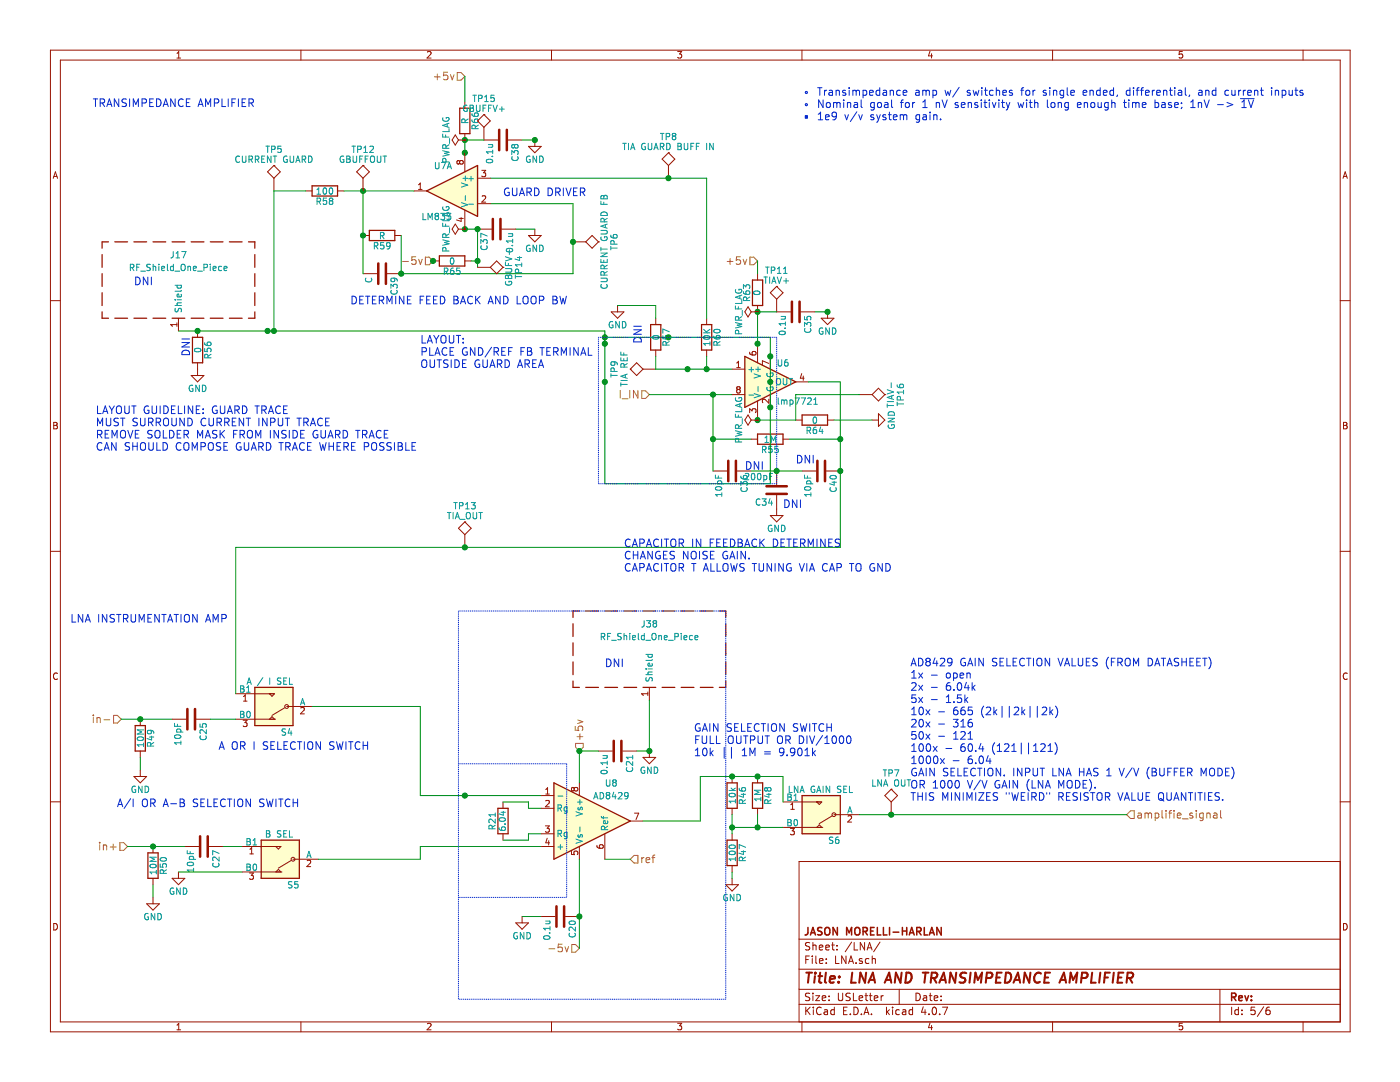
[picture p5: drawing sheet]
EESchema Schematic File Version 2
LIBS:power
LIBS:device
LIBS:transistors
LIBS:conn
LIBS:linear
LIBS:regul
LIBS:74xx
LIBS:cmos4000
LIBS:adc-dac
LIBS:memory
LIBS:xilinx
LIBS:microcontrollers
LIBS:dsp
LIBS:microchip
LIBS:analog_switches
LIBS:motorola
LIBS:texas
LIBS:intel
LIBS:audio
LIBS:interface
LIBS:digital-audio
LIBS:philips
LIBS:display
LIBS:cypress
LIBS:siliconi
LIBS:opto
LIBS:atmel
LIBS:contrib
LIBS:valves
LIBS:ada2200
LIBS:LIA-cache
EELAYER 25 0
EELAYER END
$Descr USLetter 11000 8500
encoding utf-8
Sheet 5 6
Title "LNA AND TRANSIMPEDANCE AMPLIFIER"
Date ""
Rev ""
Comp "JASON MORELLI-HARLAN"
Comment1 ""
Comment2 ""
Comment3 ""
Comment4 ""
$EndDescr
$Comp
L AD8429 U8
U 1 1
P 4650 6450
F 0 "U8" H 4800 6750 50  0000 C CNN
F 1 "AD8429" H 4800 6650 50  0000 C CNN
F 2 "Housings_SOIC:SOIC-8_3.9x4.9mm_Pitch1.27mm" H 4350 6450 50  0001 C CNN
F 3 "" H 5000 6050 50  0001 C CNN
	1    4650 6450
	1    0    0    -1  
$EndComp
$Comp
L GND #PWR073
U 1 1
P 4100 7200
F 0 "#PWR073" H 4100 6950 50  0001 C CNN
F 1 "GND" H 4100 7050 50  0000 C CNN
F 2 "" H 4100 7200 50  0001 C CNN
F 3 "" H 4100 7200 50  0001 C CNN
	1    4100 7200
	1    0    0    -1  
$EndComp
$Comp
L GND #PWR074
U 1 1
P 5100 5900
F 0 "#PWR074" H 5100 5650 50  0001 C CNN
F 1 "GND" H 5100 5750 50  0000 C CNN
F 2 "" H 5100 5900 50  0001 C CNN
F 3 "" H 5100 5900 50  0001 C CNN
	1    5100 5900
	1    0    0    -1  
$EndComp
$Comp
L C C21
U 1 1
P 4850 5900
F 0 "C21" H 4875 6000 50  0000 L CNN
F 1 "0.1u" H 4875 5800 50  0000 L CNN
F 2 "Capacitors_SMD:C_0805" H 4888 5750 50  0001 C CNN
F 3 "" H 4850 5900 50  0001 C CNN
	1    4850 5900
	0    1    1    0   
$EndComp
$Comp
L C C20
U 1 1
P 4400 7200
F 0 "C20" H 4425 7300 50  0000 L CNN
F 1 "0.1u" H 4425 7100 50  0000 L CNN
F 2 "Capacitors_SMD:C_0805" H 4438 7050 50  0001 C CNN
F 3 "" H 4400 7200 50  0001 C CNN
	1    4400 7200
	0    1    1    0   
$EndComp
Text Notes 550  4900 0    60   ~ 0
LNA INSTRUMENTATION AMP
Text HLabel 950  5650 0    60   Input ~ 0
in-
Text HLabel 1000 6650 0    60   Input ~ 0
in+
Text HLabel 4950 6750 2    60   Input ~ 0
ref
Text HLabel 8850 6400 2    60   Input ~ 0
amplifie_signal
Text HLabel 4550 7450 0    60   Input ~ 0
-5v
Text HLabel 4550 5900 1    60   Input ~ 0
+5v
Text Notes 6250 1050 0    60   ~ 0
	◦	Transimpedance amp w/ switches for single ended, differential, and current inputs\n	◦	Nominal goal for 1 nV sensitivity with long enough time base; 1nV -> ~1V\n	▪	1e9 v/v system gain.\n\n
$Comp
L R R21
U 1 1
P 3950 6450
F 0 "R21" V 4030 6450 50  0000 C CNN
F 1 "6.04" V 3950 6450 50  0000 C CNN
F 2 "Resistors_SMD:R_0805" V 3880 6450 50  0001 C CNN
F 3 "" H 3950 6450 50  0001 C CNN
	1    3950 6450
	-1   0    0    1   
$EndComp
Text Notes 7150 6300 0    60   ~ 0
AD8429 GAIN SELECTION VALUES (FROM DATASHEET)\n1x - open\n2x - 6.04k\n5x - 1.5k\n10x - 665 (2k||2k||2k)\n20x - 316\n50x - 121\n100x - 60.4 (121||121)\n1000x - 6.04\nGAIN SELECTION. INPUT LNA HAS 1 V/V (BUFFER MODE)\nOR 1000 V/V GAIN (LNA MODE).\nTHIS MINIMIZES "WEIRD" RESISTOR VALUE QUANTITIES.
Text HLabel 5100 3100 0    60   Input ~ 0
I_IN
Text Notes 2000 850  2    60   ~ 0
TRANSIMPEDANCE AMPLIFIER
$Comp
L GND #PWR075
U 1 1
P 1400 6850
F 0 "#PWR075" H 1400 6600 50  0001 C CNN
F 1 "GND" H 1400 6700 50  0000 C CNN
F 2 "" H 1400 6850 50  0001 C CNN
F 3 "" H 1400 6850 50  0001 C CNN
	1    1400 6850
	1    0    0    -1  
$EndComp
Text Notes 2900 5900 2    60   ~ 0
A OR I SELECTION SWITCH
Text Notes 2350 6350 2    60   ~ 0
A/I OR A-B SELECTION SWITCH
$Comp
L RF_Shield_One_Piece J38
U 1 1
P 5100 5100
F 0 "J38" H 5100 5300 50  0000 C CNN
F 1 "RF_Shield_One_Piece" H 5100 5200 50  0000 C CNN
F 2 "footprints:SMS-201" H 5100 5000 50  0001 C CNN
F 3 "" H 5100 5000 50  0001 C CNN
	1    5100 5100
	1    0    0    -1  
$EndComp
Text Notes 5450 5950 0    60   ~ 0
GAIN SELECTION SWITCH\nFULL OUTPUT OR DIV/1000\n10k || 1M = 9.901k
$Comp
L R R46
U 1 1
P 5750 6250
F 0 "R46" V 5830 6250 50  0000 C CNN
F 1 "10k" V 5750 6250 50  0000 C CNN
F 2 "" V 5680 6250 50  0001 C CNN
F 3 "" H 5750 6250 50  0001 C CNN
	1    5750 6250
	1    0    0    -1  
$EndComp
$Comp
L R R47
U 1 1
P 5750 6700
F 0 "R47" V 5830 6700 50  0000 C CNN
F 1 "100" V 5750 6700 50  0000 C CNN
F 2 "" V 5680 6700 50  0001 C CNN
F 3 "" H 5750 6700 50  0001 C CNN
	1    5750 6700
	1    0    0    -1  
$EndComp
$Comp
L GND #PWR076
U 1 1
P 5750 6900
F 0 "#PWR076" H 5750 6650 50  0001 C CNN
F 1 "GND" H 5750 6750 50  0000 C CNN
F 2 "" H 5750 6900 50  0001 C CNN
F 3 "" H 5750 6900 50  0001 C CNN
	1    5750 6900
	1    0    0    -1  
$EndComp
$Comp
L R R48
U 1 1
P 5950 6250
F 0 "R48" V 6030 6250 50  0000 C CNN
F 1 "1M" V 5950 6250 50  0000 C CNN
F 2 "" V 5880 6250 50  0001 C CNN
F 3 "" H 5950 6250 50  0001 C CNN
	1    5950 6250
	1    0    0    -1  
$EndComp
$Comp
L R R49
U 1 1
P 1100 5800
F 0 "R49" V 1180 5800 50  0000 C CNN
F 1 "10M" V 1100 5800 50  0000 C CNN
F 2 "" V 1030 5800 50  0001 C CNN
F 3 "" H 1100 5800 50  0001 C CNN
	1    1100 5800
	1    0    0    -1  
$EndComp
$Comp
L R R50
U 1 1
P 1200 6800
F 0 "R50" V 1280 6800 50  0000 C CNN
F 1 "10M" V 1200 6800 50  0000 C CNN
F 2 "" V 1130 6800 50  0001 C CNN
F 3 "" H 1200 6800 50  0001 C CNN
	1    1200 6800
	1    0    0    -1  
$EndComp
$Comp
L GND #PWR077
U 1 1
P 1100 6050
F 0 "#PWR077" H 1100 5800 50  0001 C CNN
F 1 "GND" H 1100 5900 50  0000 C CNN
F 2 "" H 1100 6050 50  0001 C CNN
F 3 "" H 1100 6050 50  0001 C CNN
	1    1100 6050
	1    0    0    -1  
$EndComp
$Comp
L GND #PWR078
U 1 1
P 1200 7050
F 0 "#PWR078" H 1200 6800 50  0001 C CNN
F 1 "GND" H 1200 6900 50  0000 C CNN
F 2 "" H 1200 7050 50  0001 C CNN
F 3 "" H 1200 7050 50  0001 C CNN
	1    1200 7050
	1    0    0    -1  
$EndComp
$Comp
L C C25
U 1 1
P 1500 5650
F 0 "C25" H 1525 5750 50  0000 L CNN
F 1 "10pF" H 1525 5550 50  0000 L CNN
F 2 "" H 1538 5500 50  0001 C CNN
F 3 "" H 1500 5650 50  0001 C CNN
	1    1500 5650
	0    1    1    0   
$EndComp
$Comp
L C C27
U 1 1
P 1600 6650
F 0 "C27" H 1625 6750 50  0000 L CNN
F 1 "10pF" H 1625 6550 50  0000 L CNN
F 2 "" H 1638 6500 50  0001 C CNN
F 3 "" H 1600 6650 50  0001 C CNN
	1    1600 6650
	0    1    1    0   
$EndComp
$Comp
L SPDT S4
U 1 1
P 2150 5550
F 0 "S4" H 2000 5350 50  0000 L CNN
F 1 "A / I SEL" H 2000 5750 50  0000 L CNN
F 2 "footprints:SPDT_OS102011MS2QN1" H 2150 5600 50  0001 C CNN
F 3 "" H 2150 5600 50  0001 C CNN
	1    2150 5550
	-1   0    0    -1  
$EndComp
$Comp
L SPDT S5
U 1 1
P 2200 6750
F 0 "S5" H 2050 6550 50  0000 L CNN
F 1 "B SEL" H 2100 6950 50  0000 L CNN
F 2 "footprints:SPDT_OS102011MS2QN1" H 2200 6800 50  0001 C CNN
F 3 "" H 2200 6800 50  0001 C CNN
	1    2200 6750
	-1   0    0    -1  
$EndComp
$Comp
L SPDT S6
U 1 1
P 6450 6400
F 0 "S6" H 6300 6200 50  0000 L CNN
F 1 "LNA GAIN SEL" H 6200 6600 50  0000 L CNN
F 2 "footprints:SPDT_OS102011MS2QN1" H 6450 6450 50  0001 C CNN
F 3 "" H 6450 6450 50  0001 C CNN
	1    6450 6400
	-1   0    0    -1  
$EndComp
$Comp
L GND #PWR079
U 1 1
P 6850 3300
F 0 "#PWR079" H 6850 3050 50  0001 C CNN
F 1 "GND" H 6850 3150 50  0000 C CNN
F 2 "" H 6850 3300 50  0001 C CNN
F 3 "" H 6850 3300 50  0001 C CNN
	1    6850 3300
	0    -1   -1   0   
$EndComp
$Comp
L GND #PWR080
U 1 1
P 6500 2450
F 0 "#PWR080" H 6500 2200 50  0001 C CNN
F 1 "GND" H 6500 2300 50  0000 C CNN
F 2 "" H 6500 2450 50  0001 C CNN
F 3 "" H 6500 2450 50  0001 C CNN
	1    6500 2450
	1    0    0    -1  
$EndComp
$Comp
L C C35
U 1 1
P 6250 2450
F 0 "C35" H 6275 2550 50  0000 L CNN
F 1 "0.1u" H 6275 2350 50  0000 L CNN
F 2 "Capacitors_SMD:C_0805" H 6288 2300 50  0001 C CNN
F 3 "" H 6250 2450 50  0001 C CNN
	1    6250 2450
	0    1    1    0   
$EndComp
Text HLabel 5950 2050 0    60   Input ~ 0
+5v
$Comp
L RF_Shield_One_Piece J17
U 1 1
P 1400 2200
F 0 "J17" H 1400 2400 50  0000 C CNN
F 1 "RF_Shield_One_Piece" H 1400 2300 50  0000 C CNN
F 2 "footprints:SMS-201" H 1400 2100 50  0001 C CNN
F 3 "" H 1400 2100 50  0001 C CNN
	1    1400 2200
	1    0    0    -1  
$EndComp
Text Notes 750  3550 0    60   ~ 0
LAYOUT GUIDELINE: GUARD TRACE \nMUST SURROUND CURRENT INPUT TRACE\nREMOVE SOLDER MASK FROM INSIDE GUARD TRACE\nCAN SHOULD COMPOSE GUARD TRACE WHERE POSSIBLE
$Comp
L R R55
U 1 1
P 6050 3450
F 0 "R55" V 6130 3450 50  0000 C CNN
F 1 "1M" V 6050 3450 50  0000 C CNN
F 2 "" V 5980 3450 50  0001 C CNN
F 3 "" H 6050 3450 50  0001 C CNN
	1    6050 3450
	0    1    1    0   
$EndComp
$Comp
L C C36
U 1 1
P 5750 3700
F 0 "C36" H 5775 3800 50  0000 L CNN
F 1 "10pF" H 5775 3600 50  0000 L CNN
F 2 "" H 5788 3550 50  0001 C CNN
F 3 "" H 5750 3700 50  0001 C CNN
	1    5750 3700
	0    1    1    0   
$EndComp
Text Notes 3950 1550 0    60   ~ 0
GUARD DRIVER
$Comp
L GND #PWR081
U 1 1
P 4200 1100
F 0 "#PWR081" H 4200 850 50  0001 C CNN
F 1 "GND" H 4200 950 50  0000 C CNN
F 2 "" H 4200 1100 50  0001 C CNN
F 3 "" H 4200 1100 50  0001 C CNN
	1    4200 1100
	1    0    0    -1  
$EndComp
$Comp
L C C38
U 1 1
P 3950 1100
F 0 "C38" H 3975 1200 50  0000 L CNN
F 1 "0.1u" H 3975 1000 50  0000 L CNN
F 2 "Capacitors_SMD:C_0805" H 3988 950 50  0001 C CNN
F 3 "" H 3950 1100 50  0001 C CNN
	1    3950 1100
	0    1    1    0   
$EndComp
Text HLabel 3650 600  0    60   Input ~ 0
+5v
$Comp
L GND #PWR082
U 1 1
P 4200 1800
F 0 "#PWR082" H 4200 1550 50  0001 C CNN
F 1 "GND" H 4200 1650 50  0000 C CNN
F 2 "" H 4200 1800 50  0001 C CNN
F 3 "" H 4200 1800 50  0001 C CNN
	1    4200 1800
	-1   0    0    -1  
$EndComp
$Comp
L C C37
U 1 1
P 3900 1800
F 0 "C37" H 3925 1900 50  0000 L CNN
F 1 "0.1u" H 3925 1700 50  0000 L CNN
F 2 "Capacitors_SMD:C_0805" H 3938 1650 50  0001 C CNN
F 3 "" H 3900 1800 50  0001 C CNN
	1    3900 1800
	0    -1   1    0   
$EndComp
Text HLabel 3400 2050 0    60   Input ~ 0
-5v
$Comp
L R R56
U 1 1
P 1550 2750
F 0 "R56" V 1630 2750 50  0000 C CNN
F 1 "0" V 1550 2750 50  0000 C CNN
F 2 "" V 1480 2750 50  0001 C CNN
F 3 "" H 1550 2750 50  0001 C CNN
	1    1550 2750
	1    0    0    -1  
$EndComp
$Comp
L GND #PWR083
U 1 1
P 1550 2900
F 0 "#PWR083" H 1550 2650 50  0001 C CNN
F 1 "GND" H 1550 2750 50  0000 C CNN
F 2 "" H 1550 2900 50  0001 C CNN
F 3 "" H 1550 2900 50  0001 C CNN
	1    1550 2900
	-1   0    0    -1  
$EndComp
Text Notes 1500 2800 1    60   ~ 0
DNI
$Comp
L R R57
U 1 1
P 5150 2650
F 0 "R57" V 5230 2650 50  0000 C CNN
F 1 "0" V 5150 2650 50  0000 C CNN
F 2 "" V 5080 2650 50  0001 C CNN
F 3 "" H 5150 2650 50  0001 C CNN
	1    5150 2650
	1    0    0    -1  
$EndComp
Text Notes 5050 2700 1    60   ~ 0
DNI
$Comp
L GND #PWR084
U 1 1
P 4850 2400
F 0 "#PWR084" H 4850 2150 50  0001 C CNN
F 1 "GND" H 4850 2250 50  0000 C CNN
F 2 "" H 4850 2400 50  0001 C CNN
F 3 "" H 4850 2400 50  0001 C CNN
	1    4850 2400
	-1   0    0    -1  
$EndComp
Text Notes 3300 2900 0    60   ~ 0
LAYOUT: \nPLACE GND/REF FB TERMINAL\nOUTSIDE GUARD AREA
Text Notes 4750 5250 0    60   ~ 0
DNI
Text Notes 1050 2250 0    60   ~ 0
DNI
$Comp
L lmp7721 U6
U 1 1
P 6050 3000
F 0 "U6" H 6100 3150 50  0000 L CNN
F 1 "lmp7721" H 6100 2850 50  0000 L CNN
F 2 "Housings_SSOP:MSOP-8-1EP_3x3mm_Pitch0.65mm" H 6300 2700 50  0001 C CNN
F 3 "" H 6050 3200 50  0001 C CNN
	1    6050 3000
	1    0    0    -1  
$EndComp
$Comp
L R R58
U 1 1
P 2550 1500
F 0 "R58" V 2630 1500 50  0000 C CNN
F 1 "100" V 2550 1500 50  0000 C CNN
F 2 "" V 2480 1500 50  0001 C CNN
F 3 "" H 2550 1500 50  0001 C CNN
	1    2550 1500
	0    1    1    0   
$EndComp
$Comp
L R R59
U 1 1
P 3000 1850
F 0 "R59" V 3080 1850 50  0000 C CNN
F 1 "R" V 3000 1850 50  0000 C CNN
F 2 "" V 2930 1850 50  0001 C CNN
F 3 "" H 3000 1850 50  0001 C CNN
	1    3000 1850
	0    1    1    0   
$EndComp
$Comp
L C C39
U 1 1
P 3000 2150
F 0 "C39" H 3025 2250 50  0000 L CNN
F 1 "C" H 3025 2050 50  0000 L CNN
F 2 "" H 3038 2000 50  0001 C CNN
F 3 "" H 3000 2150 50  0001 C CNN
	1    3000 2150
	0    1    1    0   
$EndComp
Text Notes 2750 2400 0    60   ~ 0
DETERMINE FEED BACK AND LOOP BW
$Comp
L R R60
U 1 1
P 5550 2650
F 0 "R60" V 5630 2650 50  0000 C CNN
F 1 "10K" V 5550 2650 50  0000 C CNN
F 2 "" V 5480 2650 50  0001 C CNN
F 3 "" H 5550 2650 50  0001 C CNN
	1    5550 2650
	1    0    0    -1  
$EndComp
Text Notes 5850 3700 0    60   ~ 0
DNI
Text Notes 4900 4500 0    60   ~ 0
CAPACITOR IN FEEDBACK DETERMINES \nCHANGES NOISE GAIN.\nCAPACITOR T ALLOWS TUNING VIA CAP TO GND
$Comp
L TEST TP5
U 1 1
P 2150 1500
F 0 "TP5" H 2150 1800 50  0000 C BNN
F 1 "CURRENT GUARD" H 2150 1750 50  0000 C CNN
F 2 "" H 2150 1500 50  0001 C CNN
F 3 "" H 2150 1500 50  0001 C CNN
	1    2150 1500
	1    0    0    -1  
$EndComp
$Comp
L TEST TP7
U 1 1
P 7000 6400
F 0 "TP7" H 7000 6700 50  0000 C BNN
F 1 "LNA OUT" H 7000 6650 50  0000 C CNN
F 2 "" H 7000 6400 50  0001 C CNN
F 3 "" H 7000 6400 50  0001 C CNN
	1    7000 6400
	1    0    0    -1  
$EndComp
$Comp
L TEST TP6
U 1 1
P 4500 1900
F 0 "TP6" H 4500 2200 50  0000 C BNN
F 1 "CURRENT GUARD FB" H 4500 2150 50  0000 C CNN
F 2 "" H 4500 1900 50  0001 C CNN
F 3 "" H 4500 1900 50  0001 C CNN
	1    4500 1900
	0    1    1    0   
$EndComp
$Comp
L TEST TP9
U 1 1
P 5150 2900
F 0 "TP9" H 5150 3200 50  0000 C BNN
F 1 "TIA REF" H 5150 3150 50  0000 C CNN
F 2 "" H 5150 2900 50  0001 C CNN
F 3 "" H 5150 2900 50  0001 C CNN
	1    5150 2900
	0    -1   -1   0   
$EndComp
$Comp
L TEST TP8
U 1 1
P 5250 1400
F 0 "TP8" H 5250 1700 50  0000 C BNN
F 1 "TIA GUARD BUFF IN" H 5250 1650 50  0000 C CNN
F 2 "" H 5250 1400 50  0001 C CNN
F 3 "" H 5250 1400 50  0001 C CNN
	1    5250 1400
	1    0    0    -1  
$EndComp
$Comp
L C C40
U 1 1
P 6450 3700
F 0 "C40" H 6475 3800 50  0000 L CNN
F 1 "10pF" H 6475 3600 50  0000 L CNN
F 2 "" H 6488 3550 50  0001 C CNN
F 3 "" H 6450 3700 50  0001 C CNN
	1    6450 3700
	0    1    1    0   
$EndComp
$Comp
L C C34
U 1 1
P 6100 3850
F 0 "C34" H 6125 3950 50  0000 L CNN
F 1 "200pF" H 6125 3750 50  0000 L CNN
F 2 "" H 6138 3700 50  0001 C CNN
F 3 "" H 6100 3850 50  0001 C CNN
	1    6100 3850
	-1   0    0    1   
$EndComp
Text Notes 6150 4000 0    60   ~ 0
DNI
Text Notes 6250 3650 0    60   ~ 0
DNI
$Comp
L GND #PWR085
U 1 1
P 6100 4000
F 0 "#PWR085" H 6100 3750 50  0001 C CNN
F 1 "GND" H 6100 3850 50  0000 C CNN
F 2 "" H 6100 4000 50  0001 C CNN
F 3 "" H 6100 4000 50  0001 C CNN
	1    6100 4000
	-1   0    0    -1  
$EndComp
$Comp
L R R64
U 1 1
P 6400 3300
F 0 "R64" V 6480 3300 50  0000 C CNN
F 1 "0" V 6400 3300 50  0000 C CNN
F 2 "" V 6330 3300 50  0001 C CNN
F 3 "" H 6400 3300 50  0001 C CNN
	1    6400 3300
	0    1    1    0   
$EndComp
$Comp
L R R63
U 1 1
P 5950 2300
F 0 "R63" V 6030 2300 50  0000 C CNN
F 1 "0" V 5950 2300 50  0000 C CNN
F 2 "" V 5880 2300 50  0001 C CNN
F 3 "" H 5950 2300 50  0001 C CNN
	1    5950 2300
	-1   0    0    1   
$EndComp
$Comp
L TEST TP11
U 1 1
P 6100 2450
F 0 "TP11" H 6100 2750 50  0000 C BNN
F 1 "TIAV+" H 6100 2700 50  0000 C CNN
F 2 "" H 6100 2450 50  0001 C CNN
F 3 "" H 6100 2450 50  0001 C CNN
	1    6100 2450
	1    0    0    -1  
$EndComp
$Comp
L R R66
U 1 1
P 3650 950
F 0 "R66" V 3730 950 50  0000 C CNN
F 1 "R" V 3650 950 50  0000 C CNN
F 2 "" V 3580 950 50  0001 C CNN
F 3 "" H 3650 950 50  0001 C CNN
	1    3650 950 
	1    0    0    -1  
$EndComp
$Comp
L TEST TP15
U 1 1
P 3800 1100
F 0 "TP15" H 3800 1400 50  0000 C BNN
F 1 "GBUFFV+" H 3800 1350 50  0000 C CNN
F 2 "" H 3800 1100 50  0001 C CNN
F 3 "" H 3800 1100 50  0001 C CNN
	1    3800 1100
	1    0    0    -1  
$EndComp
Wire Wire Line
	4550 6750 4550 7450
Wire Wire Line
	4250 7200 4100 7200
Wire Wire Line
	4550 5900 4700 5900
Connection ~ 4550 5900
Wire Wire Line
	5000 5900 5100 5900
Connection ~ 4550 7200
Wire Wire Line
	4550 5900 4550 6150
Wire Wire Line
	2450 5550 3300 5550
Wire Wire Line
	3300 5550 3300 6250
Wire Wire Line
	3300 6250 4250 6250
Wire Wire Line
	1900 6850 1400 6850
Connection ~ 3650 6250
Connection ~ 5100 5900
Wire Wire Line
	4750 6750 4950 6750
Wire Wire Line
	3950 6300 4150 6300
Wire Wire Line
	4150 6300 4150 6350
Wire Wire Line
	4150 6350 4250 6350
Wire Wire Line
	3950 6600 4150 6600
Wire Wire Line
	4150 6600 4150 6550
Wire Wire Line
	4150 6550 4250 6550
Wire Wire Line
	5050 6450 5500 6450
Wire Wire Line
	5500 6450 5500 6100
Wire Wire Line
	5500 6100 6150 6100
Wire Wire Line
	6150 6100 6150 6300
Connection ~ 5750 6100
Wire Wire Line
	5750 6400 5750 6550
Wire Wire Line
	5750 6500 6150 6500
Connection ~ 5750 6500
Wire Wire Line
	5750 6850 5750 6900
Wire Wire Line
	5950 6400 5950 6500
Connection ~ 5950 6500
Wire Wire Line
	1100 5950 1100 6050
Wire Wire Line
	1200 6950 1200 7050
Wire Wire Line
	1000 6650 1450 6650
Connection ~ 1200 6650
Wire Wire Line
	1750 6650 1900 6650
Wire Wire Line
	950  5650 1350 5650
Connection ~ 1100 5650
Wire Wire Line
	1650 5650 1850 5650
Wire Wire Line
	3300 6750 3300 6650
Wire Wire Line
	3300 6650 4250 6650
Wire Wire Line
	6750 6400 8850 6400
Wire Wire Line
	2500 6750 3300 6750
Wire Notes Line
	5700 4800 5700 7850
Wire Notes Line
	5700 7850 3600 7850
Wire Notes Line
	3600 7850 3600 4800
Wire Notes Line
	3600 4800 5700 4800
Wire Notes Line
	4450 7050 3600 7050
Wire Wire Line
	5100 5900 5100 5500
Wire Notes Line
	4450 6000 4450 7050
Wire Notes Line
	3600 6000 4450 6000
Wire Wire Line
	6100 2450 5950 2450
Connection ~ 5950 2450
Wire Wire Line
	6400 2450 6500 2450
Connection ~ 6500 2450
Wire Wire Line
	5950 2450 5950 2700
Wire Wire Line
	6350 3000 6600 3000
Wire Wire Line
	1400 2600 4750 2600
Wire Wire Line
	4750 2650 6050 2650
Wire Wire Line
	6050 2650 6050 3800
Connection ~ 5250 2650
Wire Wire Line
	5100 3100 5750 3100
Wire Wire Line
	4750 2600 4750 3800
Wire Wire Line
	4750 3800 6050 3800
Connection ~ 4750 3000
Connection ~ 6050 3200
Connection ~ 5600 3100
Wire Wire Line
	6600 3000 6600 4300
Wire Wire Line
	6600 3450 6200 3450
Wire Wire Line
	5900 3450 5600 3450
Wire Wire Line
	5600 3100 5600 3700
Connection ~ 5600 3450
Connection ~ 6600 3450
Wire Wire Line
	3800 1100 3650 1100
Connection ~ 3650 1100
Wire Wire Line
	4100 1100 4200 1100
Connection ~ 4200 1100
Wire Wire Line
	3750 1800 3750 2100
Wire Wire Line
	4050 1800 4200 1800
Connection ~ 3750 1800
Wire Wire Line
	3650 1800 3750 1800
Wire Wire Line
	6600 4300 1850 4300
Wire Wire Line
	1850 4300 1850 5450
Connection ~ 6600 3700
Connection ~ 6050 3000
Connection ~ 6050 2800
Wire Wire Line
	5550 2900 5550 2800
Wire Wire Line
	5150 2900 5750 2900
Connection ~ 4750 2650
Connection ~ 1550 2600
Wire Wire Line
	4750 2650 4750 2700
Connection ~ 4750 2700
Wire Wire Line
	2150 2600 2150 1500
Wire Wire Line
	2700 1500 3250 1500
Wire Wire Line
	2850 1500 2850 2150
Connection ~ 2850 1500
Connection ~ 2850 1850
Wire Wire Line
	3150 1850 3150 2150
Wire Wire Line
	4500 1600 4500 2150
Wire Wire Line
	4500 1600 3850 1600
Connection ~ 3150 2150
Wire Wire Line
	4500 2150 3150 2150
Wire Wire Line
	5150 2800 5150 2900
Connection ~ 5550 2900
Wire Wire Line
	4850 2400 5150 2400
Wire Wire Line
	5150 2400 5150 2500
Wire Wire Line
	5550 1400 5550 2500
Wire Wire Line
	3850 1400 5550 1400
Wire Wire Line
	2150 1500 2400 1500
Connection ~ 2150 2600
Connection ~ 2100 2600
Connection ~ 5950 6100
Wire Notes Line
	4700 2650 4700 3800
Wire Notes Line
	4700 3800 6100 3800
Wire Notes Line
	6100 3800 6100 2650
Wire Notes Line
	6100 2650 4700 2650
Connection ~ 4500 1900
Connection ~ 5250 1400
Connection ~ 5400 2900
Wire Wire Line
	5900 3700 6300 3700
Connection ~ 6100 3700
Wire Wire Line
	5950 3300 6250 3300
Wire Wire Line
	6550 3300 6850 3300
Wire Wire Line
	5950 2050 5950 2150
Wire Wire Line
	3650 1100 3650 1200
Wire Wire Line
	3650 800  3650 600 
$Comp
L TEST TP14
U 1 1
P 3750 2100
F 0 "TP14" H 3750 2400 50  0000 C BNN
F 1 "GBUFV-" H 3750 2350 50  0000 C CNN
F 2 "" H 3750 2100 50  0001 C CNN
F 3 "" H 3750 2100 50  0001 C CNN
	1    3750 2100
	0    1    1    0   
$EndComp
$Comp
L R R65
U 1 1
P 3550 2050
F 0 "R65" V 3630 2050 50  0000 C CNN
F 1 "0" V 3550 2050 50  0000 C CNN
F 2 "" V 3480 2050 50  0001 C CNN
F 3 "" H 3550 2050 50  0001 C CNN
	1    3550 2050
	0    1    1    0   
$EndComp
Wire Wire Line
	3750 2050 3700 2050
Connection ~ 3750 2050
$Comp
L TEST TP12
U 1 1
P 2850 1500
F 0 "TP12" H 2850 1800 50  0000 C BNN
F 1 "GBUFFOUT" H 2850 1750 50  0000 C CNN
F 2 "" H 2850 1500 50  0001 C CNN
F 3 "" H 2850 1500 50  0001 C CNN
	1    2850 1500
	1    0    0    -1  
$EndComp
$Comp
L TEST TP16
U 1 1
P 6750 3100
F 0 "TP16" H 6750 3400 50  0000 C BNN
F 1 "TIAV-" H 6750 3350 50  0000 C CNN
F 2 "" H 6750 3100 50  0001 C CNN
F 3 "" H 6750 3100 50  0001 C CNN
	1    6750 3100
	0    1    1    0   
$EndComp
Wire Wire Line
	6750 3100 6250 3100
Wire Wire Line
	6250 3100 6250 3300
$Comp
L TEST TP13
U 1 1
P 3650 4300
F 0 "TP13" H 3650 4600 50  0000 C BNN
F 1 "TIA_OUT" H 3650 4550 50  0000 C CNN
F 2 "" H 3650 4300 50  0001 C CNN
F 3 "" H 3650 4300 50  0001 C CNN
	1    3650 4300
	1    0    0    -1  
$EndComp
Connection ~ 3650 4300
Connection ~ 5950 3300
Connection ~ 5950 2700
Connection ~ 3650 1800
Connection ~ 3650 1200
$Comp
L LM833 U7
U 1 1
P 3550 1500
F 0 "U7" H 3550 1700 50  0000 L CNN
F 1 "LM833" H 3550 1300 50  0000 L CNN
F 2 "" H 3550 1500 50  0001 C CNN
F 3 "" H 3550 1500 50  0001 C CNN
	1    3550 1500
	-1   0    0    -1  
$EndComp
Connection ~ 7000 6400
Connection ~ 3400 2050
$Comp
L PWR_FLAG #FLG086
U 1 1
P 3650 1100
F 0 "#FLG086" H 3650 1175 50  0001 C CNN
F 1 "PWR_FLAG" H 3650 1250 50  0000 C CNN
F 2 "" H 3650 1100 50  0001 C CNN
F 3 "" H 3650 1100 50  0001 C CNN
	1    3650 1100
	0    -1   -1   0   
$EndComp
$Comp
L PWR_FLAG #FLG087
U 1 1
P 3650 1800
F 0 "#FLG087" H 3650 1875 50  0001 C CNN
F 1 "PWR_FLAG" H 3650 1950 50  0000 C CNN
F 2 "" H 3650 1800 50  0001 C CNN
F 3 "" H 3650 1800 50  0001 C CNN
	1    3650 1800
	0    -1   -1   0   
$EndComp
$Comp
L PWR_FLAG #FLG088
U 1 1
P 5950 2450
F 0 "#FLG088" H 5950 2525 50  0001 C CNN
F 1 "PWR_FLAG" H 5950 2600 50  0000 C CNN
F 2 "" H 5950 2450 50  0001 C CNN
F 3 "" H 5950 2450 50  0001 C CNN
	1    5950 2450
	0    -1   -1   0   
$EndComp
$Comp
L PWR_FLAG #FLG089
U 1 1
P 5950 3300
F 0 "#FLG089" H 5950 3375 50  0001 C CNN
F 1 "PWR_FLAG" H 5950 3450 50  0000 C CNN
F 2 "" H 5950 3300 50  0001 C CNN
F 3 "" H 5950 3300 50  0001 C CNN
	1    5950 3300
	0    -1   -1   0   
$EndComp
$EndSCHEMATC
